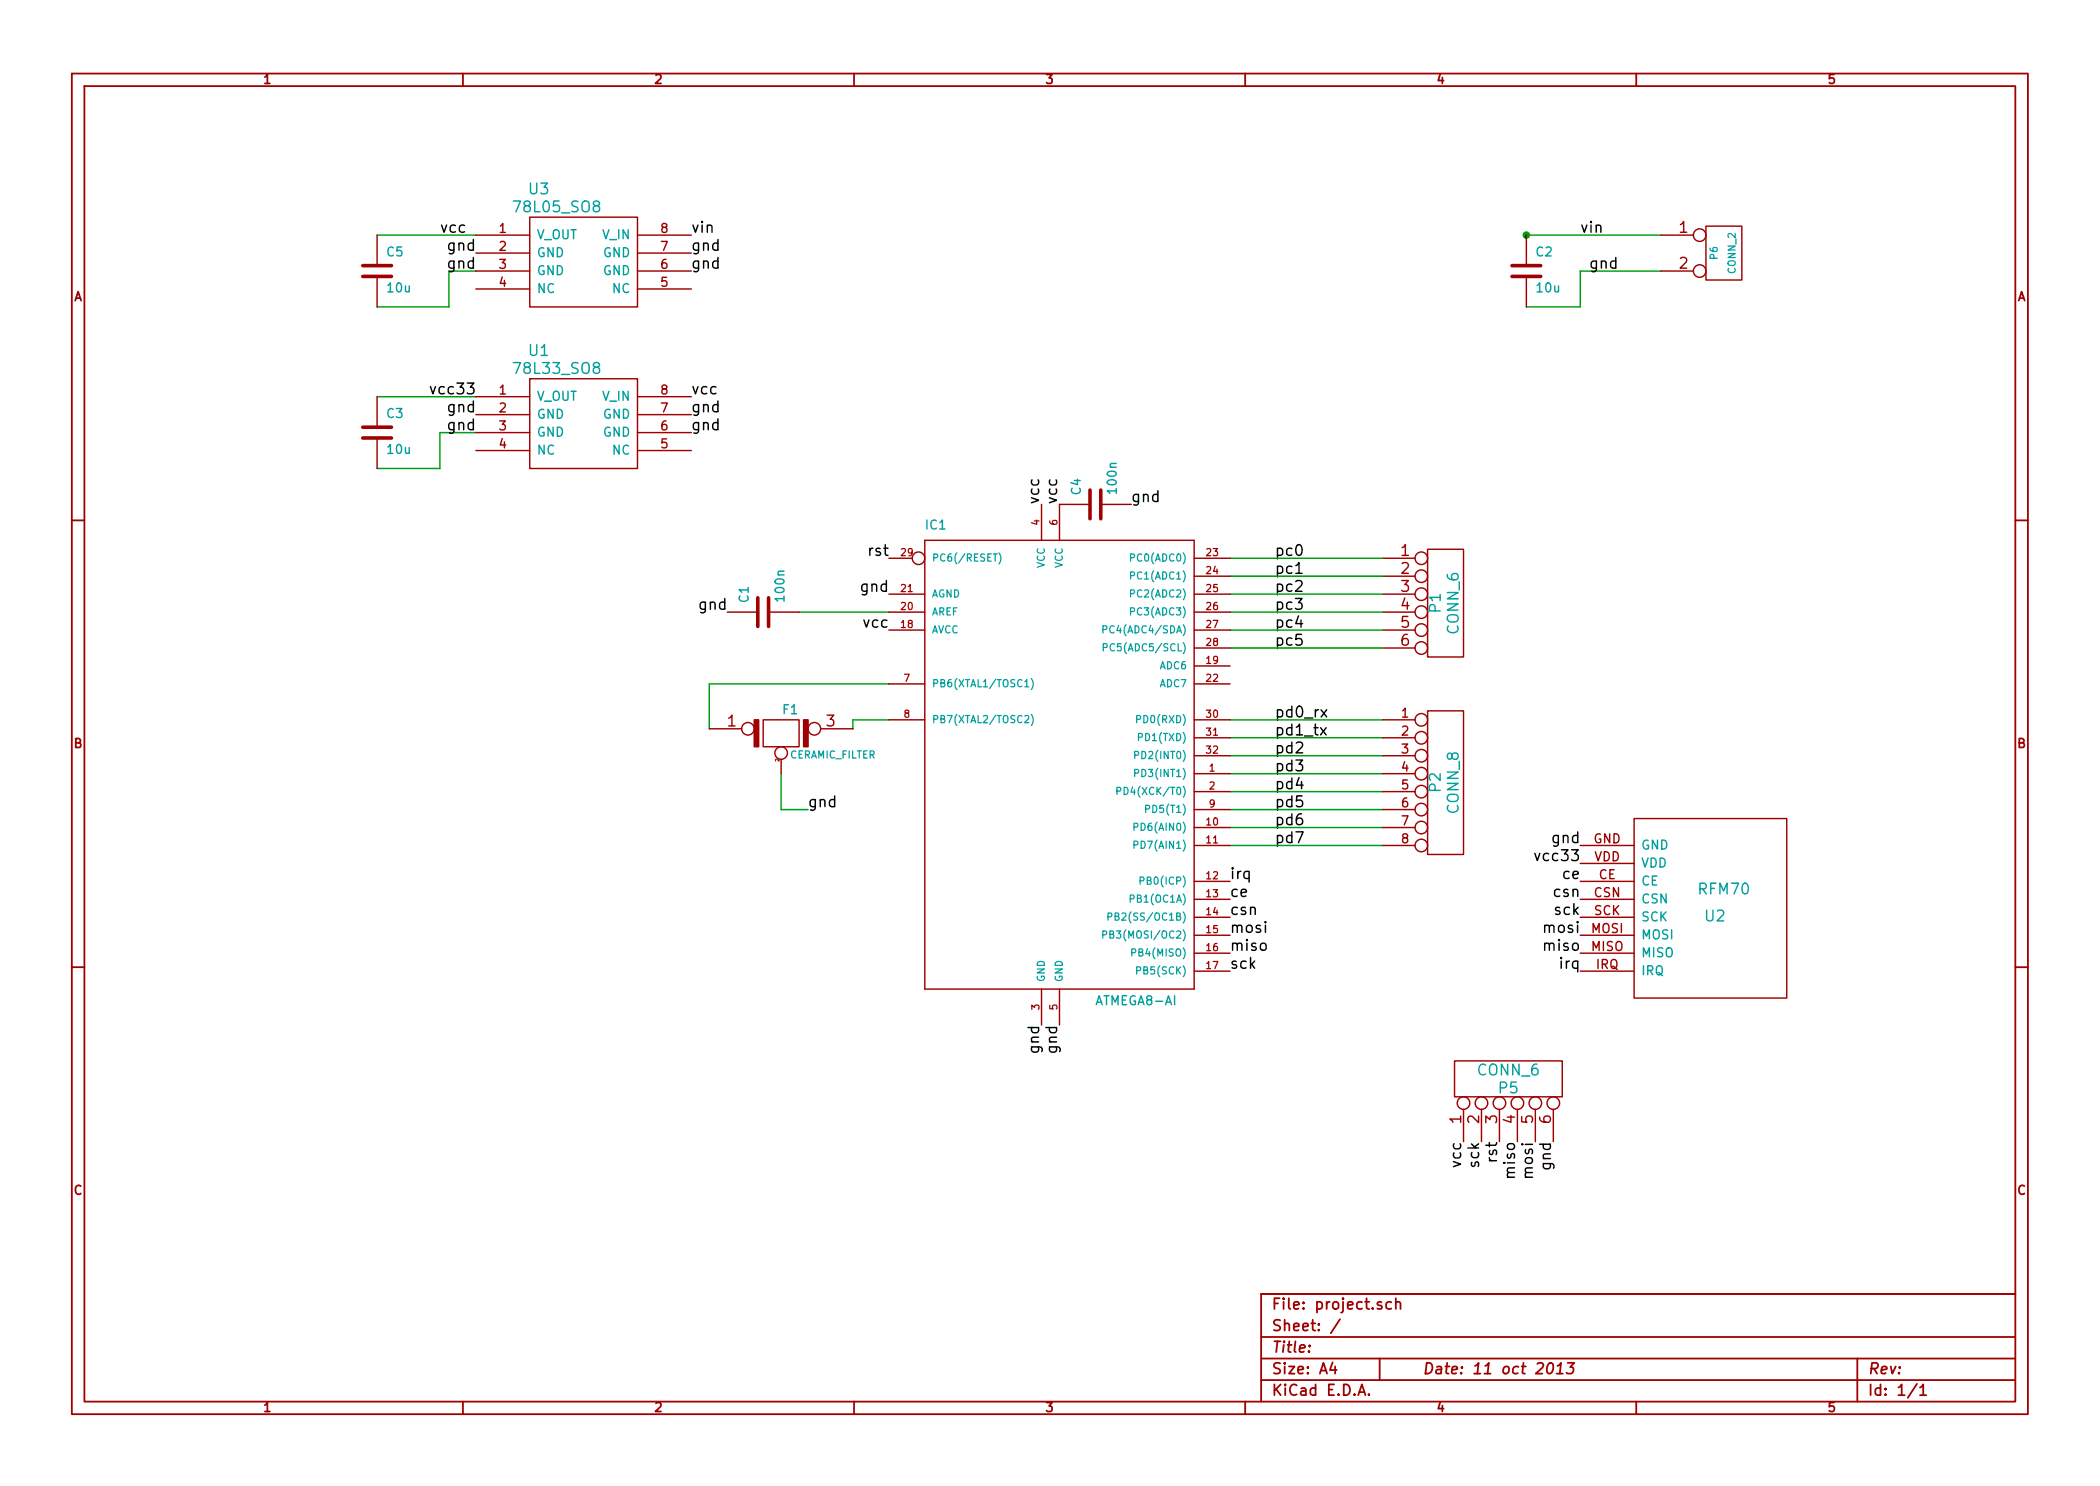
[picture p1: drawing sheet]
EESchema Schematic File Version 2  date Sat 12 Oct 2013 12:59:00 AM CEST
LIBS:power
LIBS:device
LIBS:transistors
LIBS:conn
LIBS:linear
LIBS:regul
LIBS:74xx
LIBS:cmos4000
LIBS:adc-dac
LIBS:memory
LIBS:xilinx
LIBS:special
LIBS:microcontrollers
LIBS:dsp
LIBS:microchip
LIBS:analog_switches
LIBS:motorola
LIBS:texas
LIBS:intel
LIBS:audio
LIBS:interface
LIBS:digital-audio
LIBS:philips
LIBS:display
LIBS:cypress
LIBS:siliconi
LIBS:opto
LIBS:atmel
LIBS:contrib
LIBS:valves
LIBS:micha_custom
LIBS:project-cache
EELAYER 25  0
EELAYER END
$Descr A4 11700 8267
encoding utf-8
Sheet 1 1
Title ""
Date "11 oct 2013"
Rev ""
Comp ""
Comment1 ""
Comment2 ""
Comment3 ""
Comment4 ""
$EndDescr
Text Label 7100 3600 0    60   ~ 0
pc5
Text Label 7100 3500 0    60   ~ 0
pc4
Text Label 7100 3400 0    60   ~ 0
pc3
Text Label 7100 3300 0    60   ~ 0
pc2
Text Label 7100 3200 0    60   ~ 0
pc1
Text Label 7100 3100 0    60   ~ 0
pc0
Text Label 7100 4700 0    60   ~ 0
pd7
Text Label 7100 4600 0    60   ~ 0
pd6
Text Label 7100 4500 0    60   ~ 0
pd5
Text Label 7100 4400 0    60   ~ 0
pd4
Text Label 7100 4300 0    60   ~ 0
pd3
Text Label 7100 4200 0    60   ~ 0
pd2
Text Label 7100 4100 0    60   ~ 0
pd1_tx
Text Label 7100 4000 0    60   ~ 0
pd0_rx
$Comp
L CONN_6 P1
U 1 1
P 8050 3350
F 0 "P1" V 8000 3350 60  0000 C CNN
F 1 "CONN_6" V 8100 3350 60  0000 C CNN
	1    8050 3350
	1    0    0    -1  
$EndComp
$Comp
L CONN_6 P5
U 1 1
P 8400 6000
F 0 "P5" V 8350 6000 60  0000 C CNN
F 1 "CONN_6" V 8450 6000 60  0000 C CNN
	1    8400 6000
	0    -1   -1   0   
$EndComp
Wire Wire Line
	2500 1500 2500 1700
Wire Wire Line
	2500 1500 2650 1500
Wire Wire Line
	2650 1300 2100 1300
Wire Wire Line
	2650 2200 2100 2200
Wire Wire Line
	6850 3600 7700 3600
Wire Wire Line
	7700 3500 6850 3500
Wire Wire Line
	7700 3100 6850 3100
Wire Wire Line
	7700 3300 6850 3300
Wire Wire Line
	6850 3400 7700 3400
Wire Wire Line
	6850 3200 7700 3200
Wire Wire Line
	6850 4100 7700 4100
Wire Wire Line
	6850 4300 7700 4300
Wire Wire Line
	7700 4200 6850 4200
Wire Wire Line
	7700 4000 6850 4000
Wire Wire Line
	7700 4400 6850 4400
Wire Wire Line
	7700 4600 6850 4600
Wire Wire Line
	4500 4500 4350 4500
Wire Wire Line
	4350 4500 4350 4300
Wire Wire Line
	3950 4050 3950 3800
Wire Wire Line
	3950 3800 4950 3800
Connection ~ 8500 1300
Wire Wire Line
	9250 1500 8800 1500
Wire Wire Line
	8800 1500 8800 1700
Wire Wire Line
	8800 1700 8500 1700
Wire Wire Line
	4950 3400 4450 3400
Wire Wire Line
	4750 4050 4750 4000
Wire Wire Line
	4750 4000 4950 4000
Wire Wire Line
	6850 4700 7700 4700
Wire Wire Line
	6850 4500 7700 4500
Wire Wire Line
	2100 2600 2450 2600
Wire Wire Line
	2450 2600 2450 2400
Wire Wire Line
	2450 2400 2650 2400
Wire Wire Line
	9250 1300 8500 1300
Wire Wire Line
	2500 1700 2100 1700
Text Label 3850 1300 0    60   ~ 0
vin
Text Label 3850 1400 0    60   ~ 0
gnd
Text Label 3850 1500 0    60   ~ 0
gnd
Text Label 2650 1500 2    60   ~ 0
gnd
Text Label 2650 1400 2    60   ~ 0
gnd
Text Label 2450 1300 0    60   ~ 0
vcc
$Comp
L C C5
U 1 1
P 2100 1500
F 0 "C5" H 2150 1600 50  0000 L CNN
F 1 "10u" H 2150 1400 50  0000 L CNN
	1    2100 1500
	1    0    0    -1  
$EndComp
$Comp
L 78L05_SO8 U3
U 1 1
P 3250 1450
F 0 "U3" H 3000 1850 60  0000 C CNN
F 1 "78L05_SO8" H 3100 1750 60  0000 C CNN
	1    3250 1450
	1    0    0    -1  
$EndComp
$Comp
L C C3
U 1 1
P 2100 2400
F 0 "C3" H 2150 2500 50  0000 L CNN
F 1 "10u" H 2150 2300 50  0000 L CNN
	1    2100 2400
	1    0    0    -1  
$EndComp
Text Label 6300 2800 0    60   ~ 0
gnd
$Comp
L C C4
U 1 1
P 6100 2800
F 0 "C4" H 6150 2900 50  0000 L CNN
F 1 "100n" H 6150 2700 50  0000 L CNN
	1    6100 2800
	0    -1   -1   0   
$EndComp
Text Label 8650 6350 3    60   ~ 0
gnd
Text Label 8550 6350 3    60   ~ 0
mosi
Text Label 8150 6350 3    60   ~ 0
vcc
Text Label 8350 6350 3    60   ~ 0
rst
Text Label 8250 6350 3    60   ~ 0
sck
Text Label 8450 6350 3    60   ~ 0
miso
Text Label 5800 5700 3    60   ~ 0
gnd
Text Label 5900 5700 3    60   ~ 0
gnd
$Comp
L CONN_8 P2
U 1 1
P 8050 4350
F 0 "P2" V 8000 4350 60  0000 C CNN
F 1 "CONN_8" V 8100 4350 60  0000 C CNN
	1    8050 4350
	1    0    0    -1  
$EndComp
Text Label 4950 3100 2    60   ~ 0
rst
Text Label 4500 4500 0    60   ~ 0
gnd
$Comp
L CERAMIC_FILTER F1
U 1 1
P 4350 4100
F 0 "F1" H 4400 4250 50  0000 C CNN
F 1 "CERAMIC_FILTER" H 4400 4000 40  0000 L CNN
	1    4350 4100
	1    0    0    -1  
$EndComp
Text Label 4050 3400 2    60   ~ 0
gnd
$Comp
L C C1
U 1 1
P 4250 3400
F 0 "C1" H 4300 3500 50  0000 L CNN
F 1 "100n" H 4300 3300 50  0000 L CNN
	1    4250 3400
	0    -1   -1   0   
$EndComp
Text Label 4950 3300 2    60   ~ 0
gnd
Text Label 4950 3500 2    60   ~ 0
vcc
Text Label 8850 1500 0    60   ~ 0
gnd
Text Label 8800 1300 0    60   ~ 0
vin
$Comp
L C C2
U 1 1
P 8500 1500
F 0 "C2" H 8550 1600 50  0000 L CNN
F 1 "10u" H 8550 1400 50  0000 L CNN
	1    8500 1500
	1    0    0    -1  
$EndComp
$Comp
L CONN_2 P6
U 1 1
P 9600 1400
F 0 "P6" V 9550 1400 40  0000 C CNN
F 1 "CONN_2" V 9650 1400 40  0000 C CNN
	1    9600 1400
	1    0    0    -1  
$EndComp
Text Label 3850 2200 0    60   ~ 0
vcc
Text Label 3850 2400 0    60   ~ 0
gnd
Text Label 3850 2300 0    60   ~ 0
gnd
Text Label 2650 2400 2    60   ~ 0
gnd
Text Label 2650 2300 2    60   ~ 0
gnd
Text Label 2650 2200 2    60   ~ 0
vcc33
$Comp
L 78L33_SO8 U1
U 1 1
P 3250 2350
F 0 "U1" H 3000 2750 60  0000 C CNN
F 1 "78L33_SO8" H 3100 2650 60  0000 C CNN
	1    3250 2350
	1    0    0    -1  
$EndComp
Text Label 6850 5100 0    60   ~ 0
csn
Text Label 6850 5000 0    60   ~ 0
ce
Text Label 6850 4900 0    60   ~ 0
irq
Text Label 6850 5200 0    60   ~ 0
mosi
Text Label 6850 5300 0    60   ~ 0
miso
Text Label 6850 5400 0    60   ~ 0
sck
Text Label 8800 5400 2    60   ~ 0
irq
Text Label 8800 5300 2    60   ~ 0
miso
Text Label 8800 5200 2    60   ~ 0
mosi
Text Label 8800 5100 2    60   ~ 0
sck
Text Label 8800 5000 2    60   ~ 0
csn
Text Label 8800 4900 2    60   ~ 0
ce
Text Label 8800 4700 2    60   ~ 0
gnd
Text Label 8800 4800 2    60   ~ 0
vcc33
Text Label 5900 2800 1    60   ~ 0
vcc
Text Label 5800 2800 1    60   ~ 0
vcc
$Comp
L RFM70 U2
U 1 1
P 9400 5050
F 0 "U2" H 9550 5000 60  0000 C CNN
F 1 "RFM70" H 9600 5150 60  0000 C CNN
	1    9400 5050
	1    0    0    -1  
$EndComp
$Comp
L ATMEGA8-AI IC1
U 1 1
P 5850 4100
F 0 "IC1" H 5150 5250 50  0000 L BNN
F 1 "ATMEGA8-AI" H 6100 2600 50  0000 L BNN
F 2 "TQFP32" H 6375 2525 50  0001 C CNN
	1    5850 4100
	1    0    0    -1  
$EndComp
$EndSCHEMATC
